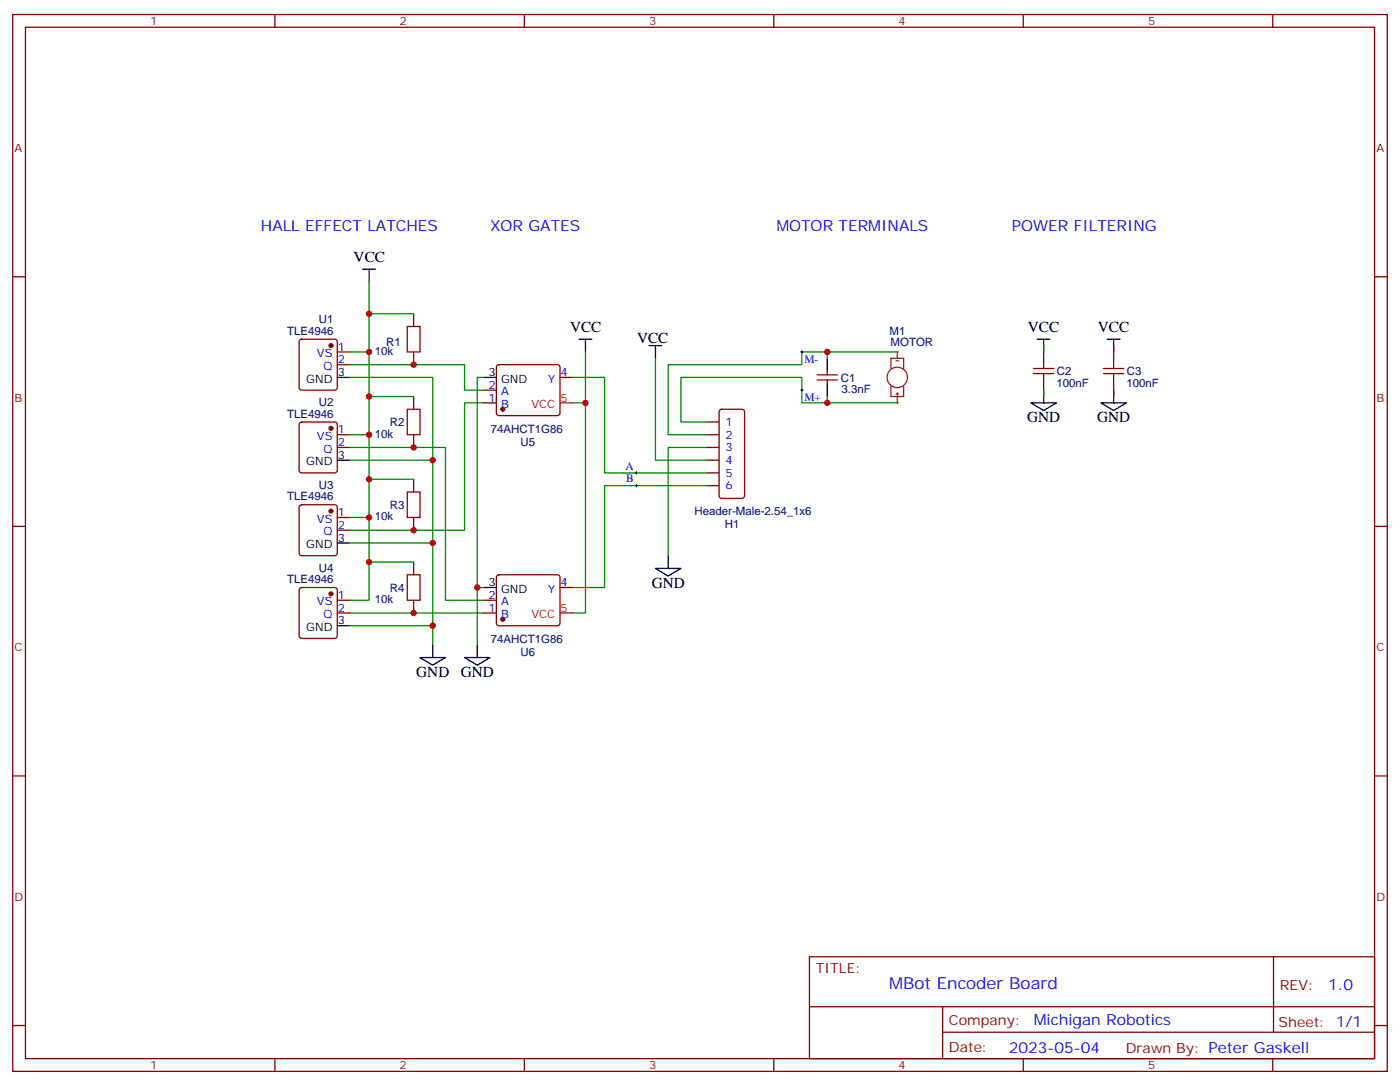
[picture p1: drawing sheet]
<svg xmlns="http://www.w3.org/2000/svg" width="388mm" height="301mm" viewBox="0 0 388 301" stroke-linecap="round" stroke-linejoin="round" font-family="sans-serif">
<g fill="none" stroke="#870000" stroke-width=".35">
<path d="M83.1 94.2l.5-.2h9.2l.5 .2 .2 .5v12.7l-.2 .5-.5 .2h-9.2l-.5-.2-.2-.5v-12.7zM93.5 97.5h3.5M114.7 86.9v3.6M114.7 97.5v3.5M289.3 95.7v3.6M308.7 95.7v3.6M83.1 117.1l.5-.2h9.2l.5 .2 .2 .5v12.7l-.2 .5-.5 .2h-9.2l-.5-.2-.2-.5v-12.7zM93.5 101h3.5M114.7 109.9v3.5M195.8 116.9h3.5M199.6 113.6l.4-.2h5.7l.6 .4 .1 23.6-.5 .6-5.9 .1-.6-.5-.1-23.5zM226.5 103.9h5.6"/>
<path d="M226.5 105.3h5.6M229.3 102.8v1.1M229.3 105.3v1M289.3 106.3v3.6M308.7 106.3v3.6M93.5 120.4h3.5M93.5 124h3.5M114.7 120.4v3.6M114.7 132.8v3.5M195.8 120.4h3.5M195.8 124h3.5M195.8 127.5h3.5"/>
<path d="M195.8 131h3.5M195.8 134.5h3.5M83.1 140l.5-.2h9.2l.5 .2 .2 .5v12.7l-.2 .5-.5 .3h-9.2l-.5-.3-.2-.5v-12.7zM93.5 143.4h3.5M93.5 146.9h3.5M114.7 143.4v3.5M114.7 155.7v3.5M83.1 163l.5-.2h9.2l.5 .2 .2 .5v12.7l-.2 .5-.5 .2h-9.2l-.5-.3-.2-.4v-12.7zM93.5 166.3h3.5M93.5 169.8h3.5M114.7 166.3v3.5"/>
</g>
<g fill="none" stroke="#000" stroke-width=".35">
<path d="M100.5 74.6h3.6M102.3 74.6v3.5M160.5 94h3.5M162.3 94v3.5M179.9 95.7h3.5M181.7 95.7v3.6M229.3 99.3v3.5M287.5 94h3.5M289.3 94v3.5M306.9 94h3.5M308.7 94v3.5M93.5 104.6h3.5"/>
<path d="M229.3 106.3v3.6M285.8 111.6h7l-3.5 2.1zM289.3 108.1v3.5M305.2 111.6h7l-3.5 2.1zM308.7 108.1v3.5M93.5 127.5h3.5M93.5 150.4h3.5M181.7 157.5h7l-3.5 2.1zM185.2 154v3.5M93.5 173.4h3.5M119.9 178.6v3.6M132.3 178.6v3.6"/>
<path d="M116.4 182.2h7.1l-3.6 2.1zM128.8 182.2h7l-3.5 2.1z"/>
</g>
<g fill="#870000" stroke="#870000" stroke-width=".35">
<circle cx="91.7" cy="95.7" r=".53"/>
<circle cx="91.7" cy="118.7" r=".53"/>
<circle cx="91.7" cy="164.5" r=".53"/>
<circle cx="91.7" cy="141.6" r=".53"/>
</g>
<path d="M112.9 90.5h3.5v7h-3.5zM289.3 99.3v2.8M308.7 99.3v2.8M112.9 113.4h3.5v7h-3.5zM286.5 103.5h5.6M286.5 102.1h5.6M289.3 103.5v2.8M305.9 103.5h5.6M305.9 102.1h5.6M308.7 103.5v2.8M112.9 136.3h3.5v7.1h-3.5zM112.9 159.2h3.5v7.1h-3.5z" fill="none" stroke="#a10000" stroke-width=".35"/>
<g fill="none" stroke="#008700" stroke-width=".35">
<path d="M102.3 78.1v19.4h-5.3M102.3 97.5v12.4M102.3 86.9h12.4M181.7 99.3v28.2h14.1M229.3 97.5h-7.1v3.5h-37v19.4h10.6M248.7 97.5h-19.4v1.8M289.3 95.7v1.8M308.7 95.7v1.8M97 104.6h22.9v22.9h-22.9M97 101h31.8v7.1h5.3M114.7 109.9h-12.4v10.5h-5.3M134.1 111.6h-5.3v35.3h-31.8"/>
<path d="M229.3 109.9v1.7M248.7 111.6h-26.5v-7h-33.5v12.3h7.1M289.3 108.1v1.8M308.7 108.1v1.8M102.3 120.4v23h-5.3M102.3 132.8h12.4M119.9 127.5v51.1M195.8 124h-10.6v30M195.8 134.5h-28.2v28.3h-8.9M97 150.4h22.9M102.3 143.4v22.9h-5.3M102.3 155.7h12.4"/>
<path d="M97 169.8h37.1M97 173.4h22.9"/>
</g>
<g fill="none" stroke="#8c2424" stroke-width=".35">
<path d="M248.4 100h.7M248.7 97.5v1.8M246.9 102.1v-2.8h3.6v2.8M246.9 107v2.9h3.6v-2.9M248.4 109.1h.7M248.7 108.8v.7M248.7 109.9v1.7"/>
<circle cx="248.7" cy="104.6" r="2.82"/>
</g>
<g fill="#8c2424">
<circle cx="248.7" cy="111.6" r=".18"/>
<circle cx="248.7" cy="97.5" r=".18"/>
</g>
<path d="M221.9 97.5h.7M222.2 97.2v.7M221.9 108.1h.7M222.2 107.7v.7M176 134.5h.7M176 131h.7M176.4 130.7v.7M176.4 134.2v.7" fill="none" stroke="#000" stroke-width=".28"/>
<g fill="none" stroke="#870000" stroke-width=".35">
<path d="M3.5 4h381v292.8h-381zM7.1 7.5h373.9v285.8h-373.9zM76.2 4v3.5M145.3 4v3.5M214.5 4v3.5M283.6 4v3.5M352.8 4v3.5M3.5 76.7h3.6M381 76.7h3.5M134.1 111.6h3.5M134.1 108.1h3.5M137.8 101.2l.5-.2h16.2l.5 .2 .2 .5v12.7l-.2 .5-.5 .2h-16.2l-.5-.2-.2-.5v-12.7z"/>
<path d="M155.2 104.6h3.5M3.5 145.8h3.6M137.8 159.5l.5-.3h16.2l.5 .3 .2 .4v12.7l-.2 .5-.5 .3h-16.2l-.5-.3-.2-.5v-12.7zM381 145.8h3.5M134.1 169.8h3.5M134.1 166.3h3.5M155.2 162.8h3.5M3.5 215h3.6M381 215h3.5M224.4 265.1h156.6v28.2h-156.6zM224.4 278.9h156.5M261.3 278.9v14.1"/>
<path d="M353 265.1v20.9M3.5 284.1h3.6M76.2 293.3v3.5M145.3 293.3v3.5M214.5 293.3v3.5M261.3 286h119.6M283.6 293.3v3.5M352.8 293.3v3.5M381 284.1h3.5"/>
</g>
<g fill="#870000" stroke="#870000" stroke-width=".35">
<circle cx="139.3" cy="171.6" r=".53"/>
<circle cx="139.3" cy="113.4" r=".53"/>
</g>
<path d="M134.1 104.6h3.5M134.1 162.8h3.5" fill="none" stroke="#000" stroke-width=".35"/>
<path d="M155.2 111.6h3.5M155.2 169.8h3.5" fill="none" stroke="#f00" stroke-width=".35"/>
<path d="M162.3 97.5v72.3h-3.6M134.1 104.6h-1.8v74M158.7 104.6h8.9v26.4h28.2M158.7 111.6h3.6M97 124h26.5v42.3h10.6M132.3 162.8h1.8" fill="none" stroke="#008700" stroke-width=".35"/>
<g fill="#c00">
<circle cx="229.3" cy="111.6" r=".88"/>
<circle cx="102.3" cy="120.4" r=".88"/>
<circle cx="102.3" cy="143.4" r=".88"/>
<circle cx="102.3" cy="155.7" r=".88"/>
<circle cx="102.3" cy="132.8" r=".88"/>
<circle cx="102.3" cy="109.9" r=".88"/>
<circle cx="102.3" cy="97.5" r=".88"/>
<circle cx="102.3" cy="86.9" r=".88"/>
<circle cx="229.3" cy="97.5" r=".88"/>
<circle cx="114.7" cy="124" r=".88"/>
<circle cx="114.7" cy="146.9" r=".88"/>
<circle cx="114.7" cy="101" r=".88"/>
<circle cx="119.9" cy="150.4" r=".88"/>
<circle cx="119.9" cy="173.4" r=".88"/>
<circle cx="119.9" cy="127.5" r=".88"/>
<circle cx="114.7" cy="169.8" r=".88"/>
<circle cx="132.3" cy="162.8" r=".88"/>
<circle cx="162.3" cy="111.6" r=".88"/>
</g>
<text font-size="4.6" fill="#00f" x="246.5" y="274.1">MBot Encoder Board</text>
<g font-size="4.2" fill="#00f">
<text x="72.3" y="64">HALL EFFECT LATCHES</text>
<text x="135.8" y="64">XOR GATES</text>
<text x="215.2" y="64">MOTOR TERMINALS</text>
<text x="280.5" y="64">POWER FILTERING</text>
<text x="368.2" y="274.3">1.0</text>
<text x="286.5" y="283.9">Michigan Robotics</text>
<text x="279.6" y="291.7">2023-05-04</text>
</g>
<g font-size="4.2">
<text x="98" y="72.5">VCC</text>
<text x="158" y="91.9">VCC</text>
<text x="176.6" y="95">VCC</text>
<text x="284.9" y="91.9">VCC</text>
<text x="304.3" y="91.9">VCC</text>
<text x="284.7" y="116.9">GND</text>
<text x="304.1" y="116.9">GND</text>
<text x="180.7" y="162.8">GND</text>
<text x="115.4" y="187.5">GND</text>
<text x="127.7" y="187.5">GND</text>
</g>
<g font-size="3.9" fill="#800">
<text x="226.1" y="269.7">TITLE:</text>
<text x="354.8" y="274.3">REV:</text>
<text x="263" y="283.9">Company:</text>
<text x="354.4" y="284.5">Sheet: 1/1</text>
<text x="263" y="291.5">Date:</text>
<text x="312.1" y="291.6">Drawn By: Peter Gaskell</text>
</g>
<g font-size="3.2" fill="#800">
<text x="41.6" y="7">1</text>
<text x="110.8" y="7">2</text>
<text x="179.9" y="7">3</text>
<text x="249.1" y="7">4</text>
<text x="318.2" y="7">5</text>
<text x="4.1" y="42.1">A</text>
<text x="381.5" y="42.1">A</text>
<text x="4.1" y="111.3">B</text>
<text x="381.5" y="111.3">B</text>
<text x="4.1" y="180.4">C</text>
<text x="381.5" y="180.4">C</text>
<text x="4.1" y="249.6">D</text>
<text x="381.5" y="249.6">D</text>
<text x="41.6" y="296.3">1</text>
<text x="110.8" y="296.3">2</text>
<text x="179.9" y="296.3">3</text>
<text x="249.1" y="296.3">4</text>
<text x="318.2" y="296.3">5</text>
</g>
<g font-size="3.2" fill="#000080">
<text x="88.4" y="89.6">U1</text>
<text x="79.6" y="92.8">TLE4946</text>
<text x="107.1" y="95.7">R1</text>
<text x="246.6" y="92.8">M1</text>
<text x="246.9" y="96">MOTOR</text>
<text x="103.9" y="98.3">10k</text>
<text x="233" y="105.7">C1</text>
<text x="292.8" y="107.1">100nF</text>
<text x="292.9" y="103.9">C2</text>
<text x="312.2" y="107.1">100nF</text>
<text x="312.3" y="103.9">C3</text>
<text x="88.4" y="112.5">U2</text>
<text x="233.2" y="108.9">3.3nF</text>
<text x="79.6" y="115.7">TLE4946</text>
<text x="108.1" y="118.1">R2</text>
<text x="136.1" y="120">74AHCT1G86</text>
<text x="103.9" y="121.2">10k</text>
<text x="144.3" y="123.5">U5</text>
<text x="88.4" y="135.5">U3</text>
<text x="79.6" y="138.6">TLE4946</text>
<text x="108.1" y="141">R3</text>
<text x="192.5" y="142.8">Header-Male-2.54_1x6</text>
<text x="103.9" y="144.2">10k</text>
<text x="200.9" y="146.3">H1</text>
<text x="79.6" y="161.6">TLE4946</text>
<text x="88.4" y="158.4">U4</text>
<text x="103.9" y="167.1">10k</text>
<text x="108.1" y="163.9">R4</text>
<text x="136.1" y="178.2">74AHCT1G86</text>
<text x="144.3" y="181.7">U6</text>
</g>
<g font-size="3.2" fill="#00f">
<text x="87.8" y="98.9">VS</text>
<text x="93.7" y="97.2">1</text>
<text x="93.7" y="100.7">2</text>
<text x="223" y="100.6">M-</text>
<text x="89.7" y="102.4">Q</text>
<text x="135.4" y="107.7">2</text>
<text x="152" y="106">Y</text>
<text x="155.4" y="104.2">4</text>
<text x="135.4" y="111.3">1</text>
<text x="138.9" y="113">B</text>
<text x="138.9" y="109.5">A</text>
<text x="223" y="111.1">M+</text>
<text x="201.1" y="118">1</text>
<text x="87.8" y="121.8">VS</text>
<text x="89.7" y="125.4">Q</text>
<text x="93.7" y="120.1">1</text>
<text x="93.7" y="123.6">2</text>
<text x="201.1" y="121.5">2</text>
<text x="201.1" y="125">3</text>
<text x="173.4" y="130.1">A</text>
<text x="201.1" y="128.6">4</text>
<text x="173.6" y="133.7">B</text>
<text x="201.1" y="132.1">5</text>
<text x="201.1" y="135.6">6</text>
<text x="93.7" y="143">1</text>
<text x="87.8" y="144.8">VS</text>
<text x="89.7" y="148.3">Q</text>
<text x="93.7" y="146.5">2</text>
<text x="87.8" y="167.7">VS</text>
<text x="93.7" y="165.9">1</text>
<text x="135.4" y="165.9">2</text>
<text x="138.9" y="167.7">A</text>
<text x="152" y="164.2">Y</text>
<text x="155.4" y="162.4">4</text>
<text x="89.7" y="171.2">Q</text>
<text x="93.7" y="169.5">2</text>
<text x="135.4" y="169.5">1</text>
<text x="138.9" y="171.2">B</text>
</g>
<g font-size="3.2">
<text x="84.9" y="106">GND</text>
<text x="93.7" y="104.2">3</text>
<text x="135.4" y="104.2">3</text>
<text x="138.9" y="106">GND</text>
<text x="84.9" y="128.9">GND</text>
<text x="93.7" y="127.1">3</text>
<text x="84.9" y="151.8">GND</text>
<text x="93.7" y="150.1">3</text>
<text x="135.4" y="162.4">3</text>
<text x="138.9" y="164.2">GND</text>
<text x="93.7" y="173">3</text>
<text x="84.9" y="174.8">GND</text>
</g>
<g font-size="3.2" fill="#f00">
<text x="147.3" y="113">VCC</text>
<text x="155.4" y="111.3">5</text>
<text x="147.3" y="171.2">VCC</text>
<text x="155.4" y="169.5">5</text>
</g>
</svg>
